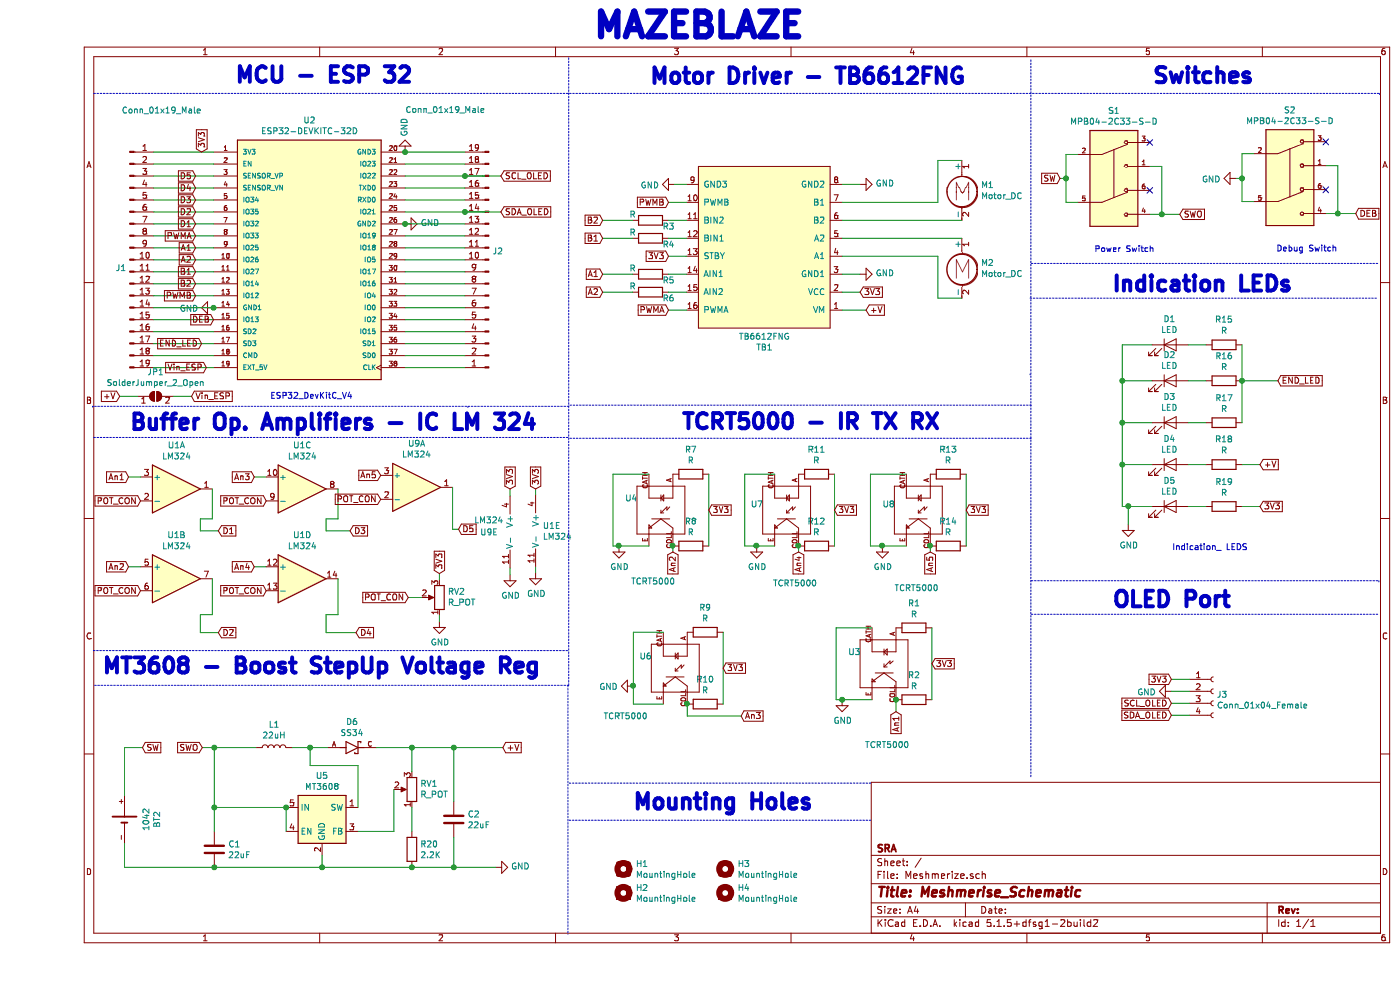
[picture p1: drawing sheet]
EESchema Schematic File Version 4
EELAYER 30 0
EELAYER END
$Descr A4 11693 8268
encoding utf-8
Sheet 1 1
Title "Meshmerise_Schematic"
Date ""
Rev ""
Comp "SRA"
Comment1 ""
Comment2 ""
Comment3 ""
Comment4 ""
$EndDescr
$Comp
L power:GND #PWR0104
U 1 1
P 5325 1540
F 0 "#PWR0104" H 5325 1290 50  0001 C CNN
F 1 "GND" V 5330 1412 50  0000 R CNN
F 2 "" H 5325 1540 50  0001 C CNN
F 3 "" H 5325 1540 50  0001 C CNN
	1    5325 1540
	0    1    1    0   
$EndComp
$Comp
L power:GND #PWR0105
U 1 1
P 6875 1540
F 0 "#PWR0105" H 6875 1290 50  0001 C CNN
F 1 "GND" V 6880 1412 50  0000 R CNN
F 2 "" H 6875 1540 50  0001 C CNN
F 3 "" H 6875 1540 50  0001 C CNN
	1    6875 1540
	0    -1   -1   0   
$EndComp
$Comp
L power:GND #PWR0106
U 1 1
P 6875 2290
F 0 "#PWR0106" H 6875 2040 50  0001 C CNN
F 1 "GND" V 6880 2162 50  0000 R CNN
F 2 "" H 6875 2290 50  0001 C CNN
F 3 "" H 6875 2290 50  0001 C CNN
	1    6875 2290
	0    -1   -1   0   
$EndComp
Wire Wire Line
	5325 1540 5425 1540
$Comp
L Motor:Motor_DC M1
U 1 1
P 7725 1540
F 0 "M1" H 7883 1536 50  0000 L CNN
F 1 "Motor_DC" H 7883 1445 50  0000 L CNN
F 2 "1042:N20_Motor" H 7725 1450 50  0001 C CNN
F 3 "~" H 7725 1450 50  0001 C CNN
	1    7725 1540
	1    0    0    -1  
$EndComp
$Comp
L Motor:Motor_DC M2
U 1 1
P 7725 2190
F 0 "M2" H 7883 2186 50  0000 L CNN
F 1 "Motor_DC" H 7883 2095 50  0000 L CNN
F 2 "1042:N20_Motor" H 7725 2100 50  0001 C CNN
F 3 "~" H 7725 2100 50  0001 C CNN
	1    7725 2190
	1    0    0    -1  
$EndComp
Wire Wire Line
	6725 2440 6875 2440
Wire Wire Line
	6725 2290 6875 2290
Wire Wire Line
	6725 1540 6875 1540
Text GLabel 4725 2290 0    50   Input ~ 0
A1
Text GLabel 4725 2440 0    50   Input ~ 0
A2
Text GLabel 4725 1990 0    50   Input ~ 0
B1
Text GLabel 4725 1840 0    50   Input ~ 0
B2
Text GLabel 5275 1690 0    50   Input ~ 0
PWMB
Text GLabel 5275 2590 0    50   Input ~ 0
PWMA
Wire Wire Line
	5275 1690 5425 1690
Wire Wire Line
	5275 2590 5425 2590
Wire Wire Line
	5275 2140 5425 2140
$Comp
L Device:R R3
U 1 1
P 5125 1840
F 0 "R3" V 5175 1990 50  0000 C CNN
F 1 "R" V 5075 1690 50  0000 C CNN
F 2 "Resistor_SMD:R_1206_3216Metric" V 5055 1840 50  0001 C CNN
F 3 "~" H 5125 1840 50  0001 C CNN
	1    5125 1840
	0    1    1    0   
$EndComp
$Comp
L Device:R R4
U 1 1
P 5125 1990
F 0 "R4" V 5175 2140 50  0000 C CNN
F 1 "R" V 5075 1840 50  0000 C CNN
F 2 "Resistor_SMD:R_1206_3216Metric" V 5055 1990 50  0001 C CNN
F 3 "~" H 5125 1990 50  0001 C CNN
	1    5125 1990
	0    1    1    0   
$EndComp
Wire Wire Line
	5275 1840 5425 1840
Wire Wire Line
	4725 1840 4975 1840
Wire Wire Line
	4725 1990 4975 1990
Wire Wire Line
	5275 1990 5425 1990
$Comp
L Device:R R5
U 1 1
P 5125 2290
F 0 "R5" V 5175 2440 50  0000 C CNN
F 1 "R" V 5075 2140 50  0000 C CNN
F 2 "Resistor_SMD:R_1206_3216Metric" V 5055 2290 50  0001 C CNN
F 3 "~" H 5125 2290 50  0001 C CNN
	1    5125 2290
	0    1    1    0   
$EndComp
$Comp
L Device:R R6
U 1 1
P 5125 2440
F 0 "R6" V 5175 2590 50  0000 C CNN
F 1 "R" V 5075 2290 50  0000 C CNN
F 2 "Resistor_SMD:R_1206_3216Metric" V 5055 2440 50  0001 C CNN
F 3 "~" H 5125 2440 50  0001 C CNN
	1    5125 2440
	0    1    1    0   
$EndComp
Wire Wire Line
	5275 2290 5425 2290
Wire Wire Line
	5275 2440 5425 2440
Wire Wire Line
	4725 2290 4975 2290
Wire Wire Line
	4725 2440 4975 2440
Wire Wire Line
	6725 1840 7725 1840
Wire Wire Line
	6725 1690 7525 1690
Wire Wire Line
	7525 1690 7525 1340
Wire Wire Line
	7525 1340 7725 1340
Wire Wire Line
	6725 1990 7725 1990
Wire Wire Line
	6725 2140 7525 2140
Wire Wire Line
	7525 2140 7525 2490
Wire Wire Line
	7525 2490 7725 2490
$Comp
L Amplifier_Operational:LM324 U1
U 1 1
P 1165 4085
F 0 "U1" H 1165 4452 50  0000 C CNN
F 1 "LM324" H 1165 4361 50  0000 C CNN
F 2 "Package_SO:SOIC-14_3.9x8.7mm_P1.27mm" H 1115 4185 50  0001 C CNN
F 3 "http://www.ti.com/lit/ds/symlink/lm2902-n.pdf" H 1215 4285 50  0001 C CNN
	1    1165 4085
	1    0    0    -1  
$EndComp
$Comp
L Amplifier_Operational:LM324 U1
U 2 1
P 1165 4835
F 0 "U1" H 1165 5202 50  0000 C CNN
F 1 "LM324" H 1165 5111 50  0000 C CNN
F 2 "Package_SO:SOIC-14_3.9x8.7mm_P1.27mm" H 1115 4935 50  0001 C CNN
F 3 "http://www.ti.com/lit/ds/symlink/lm2902-n.pdf" H 1215 5035 50  0001 C CNN
	2    1165 4835
	1    0    0    -1  
$EndComp
$Comp
L Amplifier_Operational:LM324 U1
U 3 1
P 2215 4085
F 0 "U1" H 2215 4452 50  0000 C CNN
F 1 "LM324" H 2215 4361 50  0000 C CNN
F 2 "Package_SO:SOIC-14_3.9x8.7mm_P1.27mm" H 2165 4185 50  0001 C CNN
F 3 "http://www.ti.com/lit/ds/symlink/lm2902-n.pdf" H 2265 4285 50  0001 C CNN
	3    2215 4085
	1    0    0    -1  
$EndComp
$Comp
L Amplifier_Operational:LM324 U1
U 4 1
P 2215 4835
F 0 "U1" H 2215 5202 50  0000 C CNN
F 1 "LM324" H 2215 5111 50  0000 C CNN
F 2 "Package_SO:SOIC-14_3.9x8.7mm_P1.27mm" H 2165 4935 50  0001 C CNN
F 3 "http://www.ti.com/lit/ds/symlink/lm2902-n.pdf" H 2265 5035 50  0001 C CNN
	4    2215 4835
	1    0    0    -1  
$EndComp
$Comp
L Amplifier_Operational:LM324 U1
U 5 1
P 4265 4435
F 0 "U1" H 4223 4481 50  0000 L CNN
F 1 "LM324" H 4223 4390 50  0000 L CNN
F 2 "Package_SO:SOIC-14_3.9x8.7mm_P1.27mm" H 4215 4535 50  0001 C CNN
F 3 "http://www.ti.com/lit/ds/symlink/lm2902-n.pdf" H 4315 4635 50  0001 C CNN
	5    4265 4435
	1    0    0    -1  
$EndComp
Wire Wire Line
	1465 4335 1465 4085
Wire Wire Line
	2515 4335 2515 4085
Wire Wire Line
	1465 4835 1465 5135
Wire Wire Line
	2515 4835 2515 5135
Wire Wire Line
	2515 5135 2415 5135
$Comp
L power:GND #PWR0120
U 1 1
P 4165 4785
F 0 "#PWR0120" H 4165 4535 50  0001 C CNN
F 1 "GND" H 4170 4612 50  0000 C CNN
F 2 "" H 4165 4785 50  0001 C CNN
F 3 "" H 4165 4785 50  0001 C CNN
	1    4165 4785
	1    0    0    -1  
$EndComp
Wire Wire Line
	4165 4135 4165 4085
Wire Wire Line
	4165 4735 4165 4785
Text GLabel 2615 4435 2    50   Input ~ 0
D3
Text GLabel 1515 4435 2    50   Input ~ 0
D1
Text GLabel 1515 5285 2    50   Input ~ 0
D2
Text GLabel 2665 5285 2    50   Input ~ 0
D4
Wire Wire Line
	2415 4335 2415 4435
Wire Wire Line
	2415 4435 2615 4435
Wire Wire Line
	2415 4335 2515 4335
Wire Wire Line
	1365 4335 1365 4435
Wire Wire Line
	1365 4435 1515 4435
Wire Wire Line
	1365 4335 1465 4335
Wire Wire Line
	1365 5135 1365 5285
Wire Wire Line
	1365 5285 1515 5285
Wire Wire Line
	1365 5135 1465 5135
Wire Wire Line
	2415 5135 2415 5285
Wire Wire Line
	2415 5285 2665 5285
Text GLabel 765  3985 0    50   Input ~ 0
An1
Text GLabel 765  4735 0    50   Input ~ 0
An2
Text GLabel 1815 3985 0    50   Input ~ 0
An3
Text GLabel 1815 4735 0    50   Input ~ 0
An4
Wire Wire Line
	765  3985 865  3985
Wire Wire Line
	765  4735 865  4735
Wire Wire Line
	1815 3985 1915 3985
Wire Wire Line
	1815 4735 1915 4735
Entry Bus Bus
	15400 4050 15500 4150
$Comp
L Amplifier_Operational:LM324 U9
U 1 1
P 3170 4070
F 0 "U9" H 3170 4437 50  0000 C CNN
F 1 "LM324" H 3170 4346 50  0000 C CNN
F 2 "Package_SO:SOIC-14_3.9x8.7mm_P1.27mm" H 3120 4170 50  0001 C CNN
F 3 "http://www.ti.com/lit/ds/symlink/lm2902-n.pdf" H 3220 4270 50  0001 C CNN
	1    3170 4070
	1    0    0    -1  
$EndComp
$Comp
L Amplifier_Operational:LM324 U9
U 5 1
P 4050 4445
F 0 "U9" H 3700 4445 50  0000 L CNN
F 1 "LM324" H 3650 4545 50  0000 L CNN
F 2 "Package_SO:SOIC-14_3.9x8.7mm_P1.27mm" H 4000 4545 50  0001 C CNN
F 3 "http://www.ti.com/lit/ds/symlink/lm2902-n.pdf" H 4100 4645 50  0001 C CNN
	5    4050 4445
	1    0    0    -1  
$EndComp
Wire Wire Line
	3470 4420 3470 4070
Text GLabel 2870 3970 0    50   Input ~ 0
An5
Text GLabel 3520 4420 2    50   Input ~ 0
D5
Wire Wire Line
	3470 4420 3520 4420
$Comp
L power:GND #PWR02
U 1 1
P 3950 4800
F 0 "#PWR02" H 3950 4550 50  0001 C CNN
F 1 "GND" H 3955 4627 50  0000 C CNN
F 2 "" H 3950 4800 50  0001 C CNN
F 3 "" H 3950 4800 50  0001 C CNN
	1    3950 4800
	1    0    0    -1  
$EndComp
Wire Notes Line
	8300 500  8300 6500
Wire Wire Line
	8695 1290 8595 1290
Wire Wire Line
	8595 1290 8595 1490
Wire Wire Line
	8595 1690 8695 1690
Text GLabel 8545 1490 0    50   Input ~ 0
SW
Wire Wire Line
	8545 1490 8595 1490
Connection ~ 8595 1490
Wire Wire Line
	8595 1490 8595 1690
Wire Notes Line
	11200 2200 8300 2200
$Comp
L Device:LED D1
U 1 1
P 9465 2880
F 0 "D1" H 9458 3097 50  0000 C CNN
F 1 "LED" H 9458 3006 50  0000 C CNN
F 2 "LED_SMD:LED_1206_3216Metric" H 9465 2880 50  0001 C CNN
F 3 "~" H 9465 2880 50  0001 C CNN
	1    9465 2880
	1    0    0    -1  
$EndComp
$Comp
L Device:LED D2
U 1 1
P 9465 3180
F 0 "D2" H 9458 3397 50  0000 C CNN
F 1 "LED" H 9458 3306 50  0000 C CNN
F 2 "LED_SMD:LED_1206_3216Metric" H 9465 3180 50  0001 C CNN
F 3 "~" H 9465 3180 50  0001 C CNN
	1    9465 3180
	1    0    0    -1  
$EndComp
$Comp
L Device:LED D3
U 1 1
P 9465 3530
F 0 "D3" H 9458 3747 50  0000 C CNN
F 1 "LED" H 9458 3656 50  0000 C CNN
F 2 "LED_SMD:LED_1206_3216Metric" H 9465 3530 50  0001 C CNN
F 3 "~" H 9465 3530 50  0001 C CNN
	1    9465 3530
	1    0    0    -1  
$EndComp
$Comp
L Device:LED D4
U 1 1
P 9465 3880
F 0 "D4" H 9458 4097 50  0000 C CNN
F 1 "LED" H 9458 4006 50  0000 C CNN
F 2 "LED_SMD:LED_1206_3216Metric" H 9465 3880 50  0001 C CNN
F 3 "~" H 9465 3880 50  0001 C CNN
	1    9465 3880
	1    0    0    -1  
$EndComp
$Comp
L Device:LED D5
U 1 1
P 9465 4230
F 0 "D5" H 9458 4447 50  0000 C CNN
F 1 "LED" H 9458 4356 50  0000 C CNN
F 2 "LED_SMD:LED_1206_3216Metric" H 9465 4230 50  0001 C CNN
F 3 "~" H 9465 4230 50  0001 C CNN
	1    9465 4230
	1    0    0    -1  
$EndComp
$Comp
L Device:R R15
U 1 1
P 9915 2880
F 0 "R15" V 10122 2880 50  0000 C CNN
F 1 "R" V 10031 2880 50  0000 C CNN
F 2 "Resistor_SMD:R_1206_3216Metric" V 9845 2880 50  0001 C CNN
F 3 "~" H 9915 2880 50  0001 C CNN
	1    9915 2880
	0    -1   -1   0   
$EndComp
$Comp
L Device:R R16
U 1 1
P 9915 3180
F 0 "R16" V 9708 3180 50  0000 C CNN
F 1 "R" V 9799 3180 50  0000 C CNN
F 2 "Resistor_SMD:R_1206_3216Metric" V 9845 3180 50  0001 C CNN
F 3 "~" H 9915 3180 50  0001 C CNN
	1    9915 3180
	0    1    1    0   
$EndComp
$Comp
L Device:R R17
U 1 1
P 9915 3530
F 0 "R17" V 9708 3530 50  0000 C CNN
F 1 "R" V 9799 3530 50  0000 C CNN
F 2 "Resistor_SMD:R_1206_3216Metric" V 9845 3530 50  0001 C CNN
F 3 "~" H 9915 3530 50  0001 C CNN
	1    9915 3530
	0    1    1    0   
$EndComp
$Comp
L Device:R R18
U 1 1
P 9915 3880
F 0 "R18" V 10122 3880 50  0000 C CNN
F 1 "R" V 10031 3880 50  0000 C CNN
F 2 "Resistor_SMD:R_1206_3216Metric" V 9845 3880 50  0001 C CNN
F 3 "~" H 9915 3880 50  0001 C CNN
	1    9915 3880
	0    -1   -1   0   
$EndComp
$Comp
L Device:R R19
U 1 1
P 9915 4230
F 0 "R19" V 9708 4230 50  0000 C CNN
F 1 "R" V 9799 4230 50  0000 C CNN
F 2 "Resistor_SMD:R_1206_3216Metric" V 9845 4230 50  0001 C CNN
F 3 "~" H 9915 4230 50  0001 C CNN
	1    9915 4230
	0    1    1    0   
$EndComp
Wire Wire Line
	9615 2880 9765 2880
Wire Wire Line
	9615 3180 9765 3180
Wire Wire Line
	9615 3530 9765 3530
Wire Wire Line
	9615 3880 9765 3880
Wire Wire Line
	9615 4230 9765 4230
Wire Wire Line
	9315 2880 9065 2880
Wire Wire Line
	9065 2880 9065 3180
Wire Wire Line
	9065 4230 9115 4230
Wire Wire Line
	9315 3180 9065 3180
Connection ~ 9065 3180
Wire Wire Line
	9065 3180 9065 3530
Wire Wire Line
	9315 3530 9065 3530
Connection ~ 9065 3530
Wire Wire Line
	9065 3530 9065 3880
Wire Wire Line
	9315 3880 9065 3880
Connection ~ 9065 3880
Wire Wire Line
	9065 3880 9065 4230
$Comp
L power:GND #PWR03
U 1 1
P 9115 4380
F 0 "#PWR03" H 9115 4130 50  0001 C CNN
F 1 "GND" H 9120 4207 50  0000 C CNN
F 2 "" H 9115 4380 50  0001 C CNN
F 3 "" H 9115 4380 50  0001 C CNN
	1    9115 4380
	1    0    0    -1  
$EndComp
Wire Wire Line
	9115 4380 9115 4230
Connection ~ 9115 4230
Wire Wire Line
	9115 4230 9315 4230
Wire Wire Line
	10065 4230 10215 4230
Wire Wire Line
	10065 3880 10215 3880
Wire Wire Line
	10065 2880 10065 3180
Connection ~ 10065 3180
Wire Wire Line
	10065 3180 10065 3530
Text GLabel 10365 3180 2    50   Input ~ 0
END_LED
Wire Wire Line
	10065 3180 10365 3180
Text Notes 9480 4605 0    50   ~ 0
Indication_ LEDS
Wire Wire Line
	6925 2590 6725 2590
Text GLabel 6925 2590 2    50   Input ~ 0
+V
Text GLabel 10215 4230 2    50   Input ~ 0
3V3
Text GLabel 5275 2140 0    50   Input ~ 0
3V3
Text GLabel 4165 4085 1    50   Input ~ 0
3V3
Text GLabel 3950 4085 1    50   Input ~ 0
3V3
Text GLabel 6875 2440 2    50   Input ~ 0
3V3
Text GLabel 10215 3880 2    50   Input ~ 0
+V
$Comp
L Meshmerize-rescue:TCRT5000-TCRT5000 U3
U 1 1
P 7075 5545
F 0 "U3" V 6975 5245 50  0000 L CNN
F 1 "TCRT5000" V 7750 5385 50  0000 L CNN
F 2 "TCRT5000:OPTO_TCRT5000" H 7075 5545 50  0001 L BNN
F 3 "" H 7075 5545 50  0001 L BNN
F 4 "1.7" H 7075 5545 50  0001 L BNN "PARTREV"
F 5 "7.2mm" H 7075 5545 50  0001 L BNN "MAXIMUM_PACKAGE_HEIGHT"
F 6 "Vishay" H 7075 5545 50  0001 L BNN "MANUFACTURER"
F 7 "Manufacturer recommendations" H 7075 5545 50  0001 L BNN "STANDARD"
	1    7075 5545
	0    1    1    0   
$EndComp
$Comp
L Meshmerize-rescue:TCRT5000-TCRT5000 U4
U 1 1
P 5210 4260
F 0 "U4" V 5110 3960 50  0000 L CNN
F 1 "TCRT5000" V 5805 4010 50  0000 L CNN
F 2 "TCRT5000:OPTO_TCRT5000" H 5210 4260 50  0001 L BNN
F 3 "" H 5210 4260 50  0001 L BNN
F 4 "1.7" H 5210 4260 50  0001 L BNN "PARTREV"
F 5 "7.2mm" H 5210 4260 50  0001 L BNN "MAXIMUM_PACKAGE_HEIGHT"
F 6 "Vishay" H 5210 4260 50  0001 L BNN "MANUFACTURER"
F 7 "Manufacturer recommendations" H 5210 4260 50  0001 L BNN "STANDARD"
	1    5210 4260
	0    1    1    0   
$EndComp
$Comp
L Meshmerize-rescue:TCRT5000-TCRT5000 U7
U 1 1
P 6260 4260
F 0 "U7" V 6210 3960 50  0000 L CNN
F 1 "TCRT5000" V 6870 4145 50  0000 L CNN
F 2 "TCRT5000:OPTO_TCRT5000" H 6260 4260 50  0001 L BNN
F 3 "" H 6260 4260 50  0001 L BNN
F 4 "1.7" H 6260 4260 50  0001 L BNN "PARTREV"
F 5 "7.2mm" H 6260 4260 50  0001 L BNN "MAXIMUM_PACKAGE_HEIGHT"
F 6 "Vishay" H 6260 4260 50  0001 L BNN "MANUFACTURER"
F 7 "Manufacturer recommendations" H 6260 4260 50  0001 L BNN "STANDARD"
	1    6260 4260
	0    1    1    0   
$EndComp
$Comp
L Meshmerize-rescue:TCRT5000-TCRT5000 U8
U 1 1
P 7360 4260
F 0 "U8" V 7310 3960 50  0000 L CNN
F 1 "TCRT5000" V 8010 4060 50  0000 L CNN
F 2 "TCRT5000:OPTO_TCRT5000" H 7360 4260 50  0001 L BNN
F 3 "" H 7360 4260 50  0001 L BNN
F 4 "1.7" H 7360 4260 50  0001 L BNN "PARTREV"
F 5 "7.2mm" H 7360 4260 50  0001 L BNN "MAXIMUM_PACKAGE_HEIGHT"
F 6 "Vishay" H 7360 4260 50  0001 L BNN "MANUFACTURER"
F 7 "Manufacturer recommendations" H 7360 4260 50  0001 L BNN "STANDARD"
	1    7360 4260
	0    1    1    0   
$EndComp
$Comp
L Meshmerize-rescue:TCRT5000-TCRT5000 U6
U 1 1
P 5330 5580
F 0 "U6" V 5230 5280 50  0000 L CNN
F 1 "TCRT5000" V 5730 4980 50  0000 L CNN
F 2 "TCRT5000:OPTO_TCRT5000" H 5330 5580 50  0001 L BNN
F 3 "" H 5330 5580 50  0001 L BNN
F 4 "1.7" H 5330 5580 50  0001 L BNN "PARTREV"
F 5 "7.2mm" H 5330 5580 50  0001 L BNN "MAXIMUM_PACKAGE_HEIGHT"
F 6 "Vishay" H 5330 5580 50  0001 L BNN "MANUFACTURER"
F 7 "Manufacturer recommendations" H 5330 5580 50  0001 L BNN "STANDARD"
	1    5330 5580
	0    1    1    0   
$EndComp
Wire Wire Line
	6975 5845 6725 5845
Wire Wire Line
	6675 5845 6675 5245
Wire Wire Line
	6675 5245 6975 5245
Wire Wire Line
	5110 4560 4860 4560
Wire Wire Line
	4810 4560 4810 3960
Wire Wire Line
	4810 3960 5110 3960
Wire Wire Line
	6160 4560 6010 4560
Wire Wire Line
	5910 4560 5910 3960
Wire Wire Line
	5910 3960 6160 3960
Wire Wire Line
	7260 4560 7060 4560
Wire Wire Line
	6960 4560 6960 3960
Wire Wire Line
	6960 3960 7260 3960
$Comp
L power:GND #PWR0108
U 1 1
P 6725 5845
F 0 "#PWR0108" H 6725 5595 50  0001 C CNN
F 1 "GND" H 6730 5672 50  0000 C CNN
F 2 "" H 6725 5845 50  0001 C CNN
F 3 "" H 6725 5845 50  0001 C CNN
	1    6725 5845
	1    0    0    -1  
$EndComp
Connection ~ 6725 5845
Wire Wire Line
	6725 5845 6675 5845
$Comp
L power:GND #PWR0109
U 1 1
P 4860 4560
F 0 "#PWR0109" H 4860 4310 50  0001 C CNN
F 1 "GND" H 4865 4387 50  0000 C CNN
F 2 "" H 4860 4560 50  0001 C CNN
F 3 "" H 4860 4560 50  0001 C CNN
	1    4860 4560
	1    0    0    -1  
$EndComp
Connection ~ 4860 4560
Wire Wire Line
	4860 4560 4810 4560
$Comp
L power:GND #PWR0110
U 1 1
P 6010 4560
F 0 "#PWR0110" H 6010 4310 50  0001 C CNN
F 1 "GND" H 6015 4387 50  0000 C CNN
F 2 "" H 6010 4560 50  0001 C CNN
F 3 "" H 6010 4560 50  0001 C CNN
	1    6010 4560
	1    0    0    -1  
$EndComp
Connection ~ 6010 4560
Wire Wire Line
	6010 4560 5910 4560
$Comp
L power:GND #PWR0111
U 1 1
P 7060 4560
F 0 "#PWR0111" H 7060 4310 50  0001 C CNN
F 1 "GND" H 7065 4387 50  0000 C CNN
F 2 "" H 7060 4560 50  0001 C CNN
F 3 "" H 7060 4560 50  0001 C CNN
	1    7060 4560
	1    0    0    -1  
$EndComp
Connection ~ 7060 4560
Wire Wire Line
	7060 4560 6960 4560
$Comp
L power:GND #PWR0112
U 1 1
P 4980 5730
F 0 "#PWR0112" H 4980 5480 50  0001 C CNN
F 1 "GND" V 4985 5602 50  0000 R CNN
F 2 "" H 4980 5730 50  0001 C CNN
F 3 "" H 4980 5730 50  0001 C CNN
	1    4980 5730
	0    1    1    0   
$EndComp
Wire Wire Line
	5230 5280 4980 5280
Wire Wire Line
	4980 5280 4980 5730
Wire Wire Line
	4980 5880 5230 5880
Connection ~ 4980 5730
Wire Wire Line
	4980 5730 4980 5880
$Comp
L Device:R R1
U 1 1
P 7325 5245
F 0 "R1" V 7118 5245 50  0000 C CNN
F 1 "R" V 7209 5245 50  0000 C CNN
F 2 "Resistor_SMD:R_1206_3216Metric" V 7255 5245 50  0001 C CNN
F 3 "~" H 7325 5245 50  0001 C CNN
	1    7325 5245
	0    1    1    0   
$EndComp
$Comp
L Device:R R2
U 1 1
P 7325 5845
F 0 "R2" V 7118 5845 50  0000 C CNN
F 1 "R" V 7209 5845 50  0000 C CNN
F 2 "Resistor_SMD:R_1206_3216Metric" V 7255 5845 50  0001 C CNN
F 3 "~" H 7325 5845 50  0001 C CNN
	1    7325 5845
	0    1    1    0   
$EndComp
$Comp
L Device:R R7
U 1 1
P 5460 3960
F 0 "R7" V 5253 3960 50  0000 C CNN
F 1 "R" V 5344 3960 50  0000 C CNN
F 2 "Resistor_SMD:R_1206_3216Metric" V 5390 3960 50  0001 C CNN
F 3 "~" H 5460 3960 50  0001 C CNN
	1    5460 3960
	0    1    1    0   
$EndComp
$Comp
L Device:R R11
U 1 1
P 6510 3960
F 0 "R11" V 6303 3960 50  0000 C CNN
F 1 "R" V 6394 3960 50  0000 C CNN
F 2 "Resistor_SMD:R_1206_3216Metric" V 6440 3960 50  0001 C CNN
F 3 "~" H 6510 3960 50  0001 C CNN
	1    6510 3960
	0    1    1    0   
$EndComp
$Comp
L Device:R R13
U 1 1
P 7610 3960
F 0 "R13" V 7403 3960 50  0000 C CNN
F 1 "R" V 7494 3960 50  0000 C CNN
F 2 "Resistor_SMD:R_1206_3216Metric" V 7540 3960 50  0001 C CNN
F 3 "~" H 7610 3960 50  0001 C CNN
	1    7610 3960
	0    1    1    0   
$EndComp
$Comp
L Device:R R12
U 1 1
P 6510 4560
F 0 "R12" V 6303 4560 50  0000 C CNN
F 1 "R" V 6394 4560 50  0000 C CNN
F 2 "Resistor_SMD:R_1206_3216Metric" V 6440 4560 50  0001 C CNN
F 3 "~" H 6510 4560 50  0001 C CNN
	1    6510 4560
	0    1    1    0   
$EndComp
$Comp
L Device:R R10
U 1 1
P 5580 5880
F 0 "R10" V 5373 5880 50  0000 C CNN
F 1 "R" V 5464 5880 50  0000 C CNN
F 2 "Resistor_SMD:R_1206_3216Metric" V 5510 5880 50  0001 C CNN
F 3 "~" H 5580 5880 50  0001 C CNN
	1    5580 5880
	0    1    1    0   
$EndComp
$Comp
L Device:R R9
U 1 1
P 5580 5280
F 0 "R9" V 5373 5280 50  0000 C CNN
F 1 "R" V 5464 5280 50  0000 C CNN
F 2 "Resistor_SMD:R_1206_3216Metric" V 5510 5280 50  0001 C CNN
F 3 "~" H 5580 5280 50  0001 C CNN
	1    5580 5280
	0    1    1    0   
$EndComp
$Comp
L Device:R R14
U 1 1
P 7610 4560
F 0 "R14" V 7403 4560 50  0000 C CNN
F 1 "R" V 7494 4560 50  0000 C CNN
F 2 "Resistor_SMD:R_1206_3216Metric" V 7540 4560 50  0001 C CNN
F 3 "~" H 7610 4560 50  0001 C CNN
	1    7610 4560
	0    1    1    0   
$EndComp
$Comp
L Device:R R8
U 1 1
P 5460 4560
F 0 "R8" V 5253 4560 50  0000 C CNN
F 1 "R" V 5344 4560 50  0000 C CNN
F 2 "Resistor_SMD:R_1206_3216Metric" V 5390 4560 50  0001 C CNN
F 3 "~" H 5460 4560 50  0001 C CNN
	1    5460 4560
	0    1    1    0   
$EndComp
Wire Wire Line
	7475 5245 7475 5845
Wire Wire Line
	5610 3960 5610 4560
Wire Wire Line
	6660 3960 6660 4560
Wire Wire Line
	7760 3960 7760 4560
Wire Wire Line
	5730 5280 5730 5880
Text GLabel 7475 5545 2    50   Input ~ 0
3V3
Text GLabel 5610 4260 2    50   Input ~ 0
3V3
Text GLabel 6660 4260 2    50   Input ~ 0
3V3
Text GLabel 7760 4260 2    50   Input ~ 0
3V3
Text GLabel 5730 5580 2    50   Input ~ 0
3V3
Text GLabel 7175 5945 3    50   Input ~ 0
An1
Text GLabel 5310 4610 3    50   Input ~ 0
An2
Text GLabel 5880 5980 2    50   Input ~ 0
An3
Text GLabel 6360 4610 3    50   Input ~ 0
An4
Text GLabel 7460 4610 3    50   Input ~ 0
An5
Wire Wire Line
	7175 5945 7175 5845
Connection ~ 7175 5845
Wire Wire Line
	5310 4610 5310 4560
Connection ~ 5310 4560
Wire Wire Line
	6360 4610 6360 4560
Connection ~ 6360 4560
Wire Wire Line
	7460 4610 7460 4560
Connection ~ 7460 4560
Wire Wire Line
	5430 5880 5430 5980
Wire Wire Line
	5430 5980 5880 5980
Connection ~ 5430 5880
$Comp
L Meshmerize-rescue:1042-1042 BT2
U 1 1
P 730 6845
F 0 "BT2" H 730 6575 50  0000 C CNN
F 1 "1042" H 730 6666 50  0000 C CNN
F 2 "1042:BAT_1042" H 730 6845 50  0001 L BNN
F 3 "" H 730 6845 50  0001 L BNN
F 4 "KEYSTONE" H 730 6845 50  0001 L BNN "MANUFACTURER"
	1    730  6845
	0    -1   -1   0   
$EndComp
$Comp
L Meshmerize-rescue:MT3608-Regulator_Switching U5
U 1 1
P 2380 6845
F 0 "U5" H 2380 7212 50  0000 C CNN
F 1 "MT3608" H 2380 7121 50  0000 C CNN
F 2 "Package_TO_SOT_SMD:SOT-23-6" H 2430 6595 50  0001 L CIN
F 3 "https://www.olimex.com/Products/Breadboarding/BB-PWR-3608/resources/MT3608.pdf" H 2130 7295 50  0001 C CNN
	1    2380 6845
	1    0    0    -1  
$EndComp
$Comp
L Device:L L1
U 1 1
P 1980 6245
F 0 "L1" V 2170 6245 50  0000 C CNN
F 1 "22uH" V 2079 6245 50  0000 C CNN
F 2 "Inductor_SMD:L_12x12mm_H6mm" H 1980 6245 50  0001 C CNN
F 3 "~" H 1980 6245 50  0001 C CNN
	1    1980 6245
	0    -1   -1   0   
$EndComp
$Comp
L Meshmerize-rescue:SS34-SS34 D6
U 1 1
P 2630 6245
F 0 "D6" H 2630 6462 50  0000 C CNN
F 1 "SS34" H 2630 6371 50  0000 C CNN
F 2 "SS34:DIOM7959X265N" H 2630 6245 50  0001 L BNN
F 3 "" H 2630 6245 50  0001 L BNN
F 4 "On Semiconductor" H 2630 6245 50  0001 L BNN "MANUFACTURER"
F 5 "31 Aug 2016" H 2630 6245 50  0001 L BNN "PARTREV"
F 6 "IPC-7351B" H 2630 6245 50  0001 L BNN "STANDARD"
F 7 "36301" H 2630 6245 50  0001 L BNN "SNAPEDA_PACKAGE_ID"
F 8 "2.65mm" H 2630 6245 50  0001 L BNN "MAXIMUM_PACKAGE_HEIGHT"
	1    2630 6245
	1    0    0    -1  
$EndComp
$Comp
L Device:C C1
U 1 1
P 1480 7095
F 0 "C1" H 1595 7141 50  0000 L CNN
F 1 "22uF" H 1595 7050 50  0000 L CNN
F 2 "Capacitor_SMD:C_0805_2012Metric" H 1518 6945 50  0001 C CNN
F 3 "~" H 1480 7095 50  0001 C CNN
	1    1480 7095
	1    0    0    -1  
$EndComp
$Comp
L Device:C C2
U 1 1
P 3480 6845
F 0 "C2" H 3595 6891 50  0000 L CNN
F 1 "22uF" H 3595 6800 50  0000 L CNN
F 2 "Capacitor_SMD:C_0805_2012Metric" H 3518 6695 50  0001 C CNN
F 3 "~" H 3480 6845 50  0001 C CNN
	1    3480 6845
	1    0    0    -1  
$EndComp
$Comp
L Device:R_POT RV1
U 1 1
P 3130 6595
F 0 "RV1" H 3060 6549 50  0000 R CNN
F 1 "R_POT" H 3060 6640 50  0000 R CNN
F 2 "3296W-1-202LF:TRIM_3296W-1-202LF" H 3130 6595 50  0001 C CNN
F 3 "~" H 3130 6595 50  0001 C CNN
	1    3130 6595
	-1   0    0    1   
$EndComp
$Comp
L Device:R R20
U 1 1
P 3130 7095
F 0 "R20" H 3200 7141 50  0000 L CNN
F 1 "2.2K" H 3200 7050 50  0000 L CNN
F 2 "Resistor_SMD:R_1206_3216Metric" V 3060 7095 50  0001 C CNN
F 3 "~" H 3130 7095 50  0001 C CNN
	1    3130 7095
	1    0    0    -1  
$EndComp
Wire Wire Line
	730  7045 730  7245
Wire Wire Line
	730  7245 1480 7245
Wire Wire Line
	730  6645 730  6245
Wire Wire Line
	1480 6245 1480 6745
Wire Wire Line
	2130 6245 2280 6245
Wire Wire Line
	2830 6245 3130 6245
Wire Wire Line
	1480 6245 1830 6245
Wire Wire Line
	2080 6945 2080 6745
Wire Wire Line
	2080 6745 1480 6745
Connection ~ 2080 6745
Connection ~ 1480 6745
Wire Wire Line
	1480 6745 1480 6945
Wire Wire Line
	1480 7245 2380 7245
Connection ~ 1480 7245
Wire Wire Line
	2680 6745 2680 6395
Wire Wire Line
	2680 6395 2280 6395
Wire Wire Line
	2280 6395 2280 6245
Connection ~ 2280 6245
Wire Wire Line
	2280 6245 2430 6245
Wire Wire Line
	2380 7145 2380 7245
Connection ~ 2380 7245
Wire Wire Line
	2380 7245 3130 7245
Wire Wire Line
	3130 6445 3130 6245
Connection ~ 3130 6245
Wire Wire Line
	3130 6245 3480 6245
Wire Wire Line
	3130 6745 3130 6945
Wire Wire Line
	3480 6695 3480 6245
Connection ~ 3480 6245
Wire Wire Line
	3480 6245 3890 6245
Wire Wire Line
	3130 7245 3480 7245
Wire Wire Line
	3480 7245 3480 6995
Connection ~ 3130 7245
Wire Wire Line
	2680 6945 2980 6945
Wire Wire Line
	2980 6945 2980 6595
Wire Wire Line
	3480 7245 3830 7245
Connection ~ 3480 7245
Text GLabel 3890 6245 2    50   Input ~ 0
+V
$Comp
L power:GND #PWR01
U 1 1
P 3830 7245
F 0 "#PWR01" H 3830 6995 50  0001 C CNN
F 1 "GND" V 3835 7117 50  0000 R CNN
F 2 "" H 3830 7245 50  0001 C CNN
F 3 "" H 3830 7245 50  0001 C CNN
	1    3830 7245
	0    -1   -1   0   
$EndComp
Text GLabel 880  6245 2    50   Input ~ 0
SW
Text GLabel 1380 6245 0    50   Input ~ 0
SWO
Wire Wire Line
	730  6245 880  6245
Wire Wire Line
	1380 6245 1480 6245
Connection ~ 1480 6245
$Comp
L Connector:Conn_01x04_Female J3
U 1 1
P 9825 5775
F 0 "J3" H 9853 5751 50  0000 L CNN
F 1 "Conn_01x04_Female" H 9853 5660 50  0000 L CNN
F 2 "Connector_PinSocket_2.54mm:PinSocket_1x04_P2.54mm_Vertical" H 9825 5775 50  0001 C CNN
F 3 "~" H 9825 5775 50  0001 C CNN
	1    9825 5775
	1    0    0    -1  
$EndComp
Text GLabel 9475 5675 0    50   Input ~ 0
3V3
$Comp
L power:GND #PWR05
U 1 1
P 9475 5775
F 0 "#PWR05" H 9475 5525 50  0001 C CNN
F 1 "GND" V 9480 5647 50  0000 R CNN
F 2 "" H 9475 5775 50  0001 C CNN
F 3 "" H 9475 5775 50  0001 C CNN
	1    9475 5775
	0    1    1    0   
$EndComp
Text GLabel 9475 5875 0    50   Input ~ 0
SCL_OLED
Text GLabel 9475 5975 0    50   Input ~ 0
SDA_OLED
Wire Wire Line
	9475 5775 9625 5775
Wire Wire Line
	9475 5675 9625 5675
Wire Wire Line
	9475 5875 9625 5875
Wire Wire Line
	9475 5975 9625 5975
$Comp
L Mechanical:MountingHole H1
U 1 1
P 4900 7260
F 0 "H1" H 5000 7306 50  0000 L CNN
F 1 "MountingHole" H 5000 7215 50  0000 L CNN
F 2 "MountingHole:MountingHole_2.2mm_M2" H 4900 7260 50  0001 C CNN
F 3 "~" H 4900 7260 50  0001 C CNN
	1    4900 7260
	1    0    0    -1  
$EndComp
$Comp
L Mechanical:MountingHole H2
U 1 1
P 4900 7460
F 0 "H2" H 5000 7506 50  0000 L CNN
F 1 "MountingHole" H 5000 7415 50  0000 L CNN
F 2 "MountingHole:MountingHole_2.2mm_M2" H 4900 7460 50  0001 C CNN
F 3 "~" H 4900 7460 50  0001 C CNN
	1    4900 7460
	1    0    0    -1  
$EndComp
$Comp
L Mechanical:MountingHole H4
U 1 1
P 5750 7460
F 0 "H4" H 5850 7506 50  0000 L CNN
F 1 "MountingHole" H 5850 7415 50  0000 L CNN
F 2 "MountingHole:MountingHole_2.2mm_M2" H 5750 7460 50  0001 C CNN
F 3 "~" H 5750 7460 50  0001 C CNN
	1    5750 7460
	1    0    0    -1  
$EndComp
$Comp
L Mechanical:MountingHole H3
U 1 1
P 5750 7260
F 0 "H3" H 5850 7306 50  0000 L CNN
F 1 "MountingHole" H 5850 7215 50  0000 L CNN
F 2 "MountingHole:MountingHole_2.2mm_M2" H 5750 7260 50  0001 C CNN
F 3 "~" H 5750 7260 50  0001 C CNN
	1    5750 7260
	1    0    0    -1  
$EndComp
Connection ~ 3575 1470
Wire Wire Line
	3575 1470 3075 1470
Wire Wire Line
	3575 1470 3875 1470
$Comp
L power:GND #PWR0101
U 1 1
P 3075 1270
F 0 "#PWR0101" H 3075 1020 50  0001 C CNN
F 1 "GND" V 3080 1142 50  0000 R CNN
F 2 "" H 3075 1270 50  0001 C CNN
F 3 "" H 3075 1270 50  0001 C CNN
	1    3075 1270
	-1   0    0    1   
$EndComp
Text GLabel 3875 1470 2    50   Input ~ 0
SCL_OLED
$Comp
L Meshmerize-rescue:ESP32-DEVKITC-32D-ESP32-DEVKITC-32D U2
U 1 1
P 2275 2170
F 0 "U2" H 2275 3337 50  0000 C CNN
F 1 "ESP32-DEVKITC-32D" H 2275 3246 50  0000 C CNN
F 2 "esp32_DEVKITC-32D:MODULE_ESP32-DEVKITC-32D" H 2275 2170 50  0001 L BNN
F 3 "" H 2275 2170 50  0001 L BNN
F 4 "4" H 2275 2170 50  0001 L BNN "PARTREV"
F 5 "Espressif Systems" H 2275 2170 50  0001 L BNN "MANUFACTURER"
	1    2275 2170
	1    0    0    -1  
$EndComp
Wire Wire Line
	3075 1370 3575 1370
Wire Wire Line
	975  1370 1475 1370
Wire Wire Line
	3075 2970 3575 2970
Wire Wire Line
	975  2970 1475 2970
Connection ~ 1475 2570
Connection ~ 3075 1870
Connection ~ 3075 1270
Text GLabel 1375 2870 0    50   Input ~ 0
END_LED
Wire Wire Line
	3575 1770 3875 1770
Connection ~ 3575 1770
Wire Wire Line
	3075 1770 3575 1770
Text GLabel 3875 1770 2    50   Input ~ 0
SDA_OLED
Wire Wire Line
	3575 1270 3075 1270
Wire Wire Line
	3075 1870 3575 1870
Wire Wire Line
	975  2570 1475 2570
Wire Wire Line
	975  2670 1475 2670
Wire Wire Line
	975  2870 1475 2870
Wire Wire Line
	975  2470 1475 2470
Wire Wire Line
	975  2370 1475 2370
Wire Wire Line
	975  2270 1475 2270
Wire Wire Line
	975  2170 1475 2170
Wire Wire Line
	975  2070 1475 2070
Wire Wire Line
	975  1970 1475 1970
Wire Wire Line
	975  1870 1475 1870
Wire Wire Line
	975  1770 1475 1770
Wire Wire Line
	975  1670 1475 1670
Wire Wire Line
	975  1570 1475 1570
Wire Wire Line
	975  1470 1475 1470
Wire Wire Line
	975  2770 1475 2770
Wire Wire Line
	975  1270 1475 1270
$Comp
L Connector:Conn_01x19_Male J1
U 1 1
P 775 2170
F 0 "J1" H 747 2102 50  0000 R CNN
F 1 "Conn_01x19_Male" H 1375 3420 50  0000 R CNN
F 2 "Connector_PinHeader_2.54mm:PinHeader_1x19_P2.54mm_Vertical" H 775 2170 50  0001 C CNN
F 3 "~" H 775 2170 50  0001 C CNN
	1    775  2170
	1    0    0    -1  
$EndComp
Wire Wire Line
	3075 3070 3575 3070
Wire Wire Line
	3075 2870 3575 2870
Wire Wire Line
	3075 2770 3575 2770
Wire Wire Line
	3075 2670 3575 2670
Wire Wire Line
	3075 2570 3575 2570
Wire Wire Line
	3075 2470 3575 2470
Wire Wire Line
	3075 2370 3575 2370
Wire Wire Line
	3075 2270 3575 2270
Wire Wire Line
	3075 2170 3575 2170
Wire Wire Line
	3075 2070 3575 2070
Wire Wire Line
	3075 1970 3575 1970
Wire Wire Line
	3075 1570 3575 1570
Wire Wire Line
	3075 1670 3575 1670
$Comp
L Connector:Conn_01x19_Male J2
U 1 1
P 3775 2170
F 0 "J2" H 3747 2102 50  0000 R CNN
F 1 "Conn_01x19_Male" H 4475 920 50  0000 R CNN
F 2 "Connector_PinHeader_2.54mm:PinHeader_1x19_P2.54mm_Vertical" H 3775 2170 50  0001 C CNN
F 3 "~" H 3775 2170 50  0001 C CNN
	1    3775 2170
	-1   0    0    1   
$EndComp
Text GLabel 1475 2670 0    50   Input ~ 0
DEB
Text GLabel 690  3310 0    50   Input ~ 0
+V
Text GLabel 1375 1270 1    50   Input ~ 0
3V3
Text GLabel 1325 1470 0    50   Input ~ 0
D5
Text GLabel 1325 1570 0    50   Input ~ 0
D4
Text GLabel 1325 1670 0    50   Input ~ 0
D3
Text GLabel 1325 1770 0    50   Input ~ 0
D2
Text GLabel 1325 1870 0    50   Input ~ 0
D1
Text Notes 1945 3340 0    50   ~ 0
ESP32_DevKitC_V4
Text GLabel 1325 2470 0    50   Input ~ 0
PWMB
Text GLabel 1325 1970 0    50   Input ~ 0
PWMA
Text GLabel 1325 2370 0    50   Input ~ 0
B2
Text GLabel 1325 2270 0    50   Input ~ 0
B1
Text GLabel 1325 2170 0    50   Input ~ 0
A2
Text GLabel 1325 2070 0    50   Input ~ 0
A1
$Comp
L power:GND #PWR0103
U 1 1
P 1475 2570
F 0 "#PWR0103" H 1475 2320 50  0001 C CNN
F 1 "GND" V 1480 2442 50  0000 R CNN
F 2 "" H 1475 2570 50  0001 C CNN
F 3 "" H 1475 2570 50  0001 C CNN
	1    1475 2570
	0    1    1    0   
$EndComp
$Comp
L power:GND #PWR0102
U 1 1
P 3075 1870
F 0 "#PWR0102" H 3075 1620 50  0001 C CNN
F 1 "GND" V 3080 1742 50  0000 R CNN
F 2 "" H 3075 1870 50  0001 C CNN
F 3 "" H 3075 1870 50  0001 C CNN
	1    3075 1870
	0    -1   -1   0   
$EndComp
Text Notes 4635 340  0    207  ~ 41
MAZEBLAZE
Text Notes 1645 710  0    128  ~ 26
MCU - ESP 32
Text Notes 5110 720  0    128  ~ 26
Motor Driver - TB6612FNG
Text Notes 9310 715  0    128  ~ 26
Switches
Text Notes 10350 2110 0    50   ~ 0
Debug Switch
Text Notes 8830 2115 0    50   ~ 0
Power Switch
$Comp
L power:GND #PWR04
U 1 1
P 10015 1490
F 0 "#PWR04" H 10015 1240 50  0001 C CNN
F 1 "GND" V 10020 1362 50  0000 R CNN
F 2 "" H 10015 1490 50  0001 C CNN
F 3 "" H 10015 1490 50  0001 C CNN
	1    10015 1490
	0    1    1    0   
$EndComp
Wire Wire Line
	10015 1490 10065 1490
Wire Wire Line
	9295 1390 9395 1390
$Comp
L Meshmerize-rescue:MPB04-2C33-S-D-MPB04-2C33-S-D S1
U 1 1
P 8995 1490
F 0 "S1" H 8995 2057 50  0000 C CNN
F 1 "MPB04-2C33-S-D" H 8995 1966 50  0000 C CNN
F 2 "MPB04-2C33-S-D:SW_MPB04-2C33-S-D" H 8995 1490 50  0001 L BNN
F 3 "" H 8995 1490 50  0001 L BNN
F 4 "CUI Devices" H 8995 1490 50  0001 L BNN "MANUFACTURER"
F 5 "1.0" H 8995 1490 50  0001 L BNN "PARTREV"
F 6 "Manufacturer recommendations" H 8995 1490 50  0001 L BNN "STANDARD"
F 7 "16.4mm" H 8995 1490 50  0001 L BNN "MAXIMUM_PACKAGE_HEIGHT"
	1    8995 1490
	1    0    0    -1  
$EndComp
NoConn ~ 9295 1590
NoConn ~ 9295 1190
Wire Wire Line
	9395 1390 9395 1790
Connection ~ 9395 1790
Wire Wire Line
	9545 1790 9395 1790
Text GLabel 9545 1790 2    50   Input ~ 0
SWO
Wire Wire Line
	9395 1790 9295 1790
Wire Wire Line
	10065 1285 10065 1490
Text GLabel 11015 1785 2    50   Input ~ 0
DEB
Wire Wire Line
	10765 1385 10865 1385
$Comp
L Meshmerize-rescue:MPB04-2C33-S-D-MPB04-2C33-S-D S2
U 1 1
P 10465 1485
F 0 "S2" H 10465 2052 50  0000 C CNN
F 1 "MPB04-2C33-S-D" H 10465 1961 50  0000 C CNN
F 2 "MPB04-2C33-S-D:SW_MPB04-2C33-S-D" H 10465 1485 50  0001 L BNN
F 3 "" H 10465 1485 50  0001 L BNN
F 4 "CUI Devices" H 10465 1485 50  0001 L BNN "MANUFACTURER"
F 5 "1.0" H 10465 1485 50  0001 L BNN "PARTREV"
F 6 "Manufacturer recommendations" H 10465 1485 50  0001 L BNN "STANDARD"
F 7 "16.4mm" H 10465 1485 50  0001 L BNN "MAXIMUM_PACKAGE_HEIGHT"
	1    10465 1485
	1    0    0    -1  
$EndComp
NoConn ~ 10765 1585
NoConn ~ 10765 1185
Wire Wire Line
	10865 1385 10865 1785
Connection ~ 10865 1785
Wire Wire Line
	11015 1785 10865 1785
Wire Wire Line
	10865 1785 10765 1785
Wire Wire Line
	10065 1685 10165 1685
Wire Wire Line
	10165 1285 10065 1285
Connection ~ 10065 1490
Wire Wire Line
	10065 1490 10065 1685
Wire Notes Line
	475  780  11215 780 
Wire Notes Line
	11215 780  11215 790 
Wire Notes Line
	4440 3395 465  3395
Wire Notes Line
	465  3395 465  3400
Wire Notes Line
	3600 3400 3595 3400
Wire Notes Line
	4450 3660 8310 3660
Wire Notes Line
	4450 3385 8305 3385
Wire Notes Line
	8295 3125 8295 3130
Text Notes 765  3610 0    128  ~ 26
Buffer Op. Amplifiers - IC LM 324
Wire Wire Line
	3950 4145 3950 4085
Wire Wire Line
	3950 4745 3950 4800
Text Notes 5375 3605 0    128  ~ 26
TCRT5000 - IR TX RX
Wire Notes Line
	475  3655 4435 3655
Wire Notes Line
	470  5435 4440 5435
Wire Notes Line
	4440 5725 470  5725
Wire Notes Line
	4440 485  4440 5725
Text Notes 535  5645 0    128  ~ 26
MT3608 - Boost StepUp Voltage Reg
Wire Notes Line
	4435 5725 4435 7805
Text Notes 4970 6780 0    128  ~ 26
Mounting Holes
Wire Notes Line
	6965 6540 4435 6540
Wire Notes Line
	6965 6850 4435 6850
Text Notes 8970 2455 0    128  ~ 26
Indication LEDs
Text Notes 8975 5090 0    128  ~ 26
OLED Port
$Comp
L Meshmerize:TB6612FNG TB1
U 1 1
P 6075 2040
F 0 "TB1" H 6075 2905 50  0000 C CNN
F 1 "TB6612FNG" H 6075 2814 50  0000 C CNN
F 2 "1042:TB6612FNG" H 6075 1940 50  0001 C CNN
F 3 "" H 6075 1940 50  0001 C CNN
	1    6075 2040
	-1   0    0    1   
$EndComp
Wire Notes Line
	8305 4850 11210 4850
Wire Notes Line
	11210 4850 11210 4860
Wire Notes Line
	8305 5130 11210 5130
Wire Notes Line
	8295 2490 11200 2490
$Comp
L Device:R_POT RV2
U 1 1
P 3360 4990
F 0 "RV2" H 3290 4944 50  0000 R CNN
F 1 "R_POT" H 3290 5035 50  0000 R CNN
F 2 "3296W-1-202LF:TRIM_3296W-1-202LF" H 3360 4990 50  0001 C CNN
F 3 "~" H 3360 4990 50  0001 C CNN
	1    3360 4990
	-1   0    0    1   
$EndComp
Text GLabel 3100 4990 0    50   Input ~ 0
POT_CON
Wire Wire Line
	3210 4990 3100 4990
$Comp
L power:GND #PWR0107
U 1 1
P 3360 5190
F 0 "#PWR0107" H 3360 4940 50  0001 C CNN
F 1 "GND" H 3365 5017 50  0000 C CNN
F 2 "" H 3360 5190 50  0001 C CNN
F 3 "" H 3360 5190 50  0001 C CNN
	1    3360 5190
	1    0    0    -1  
$EndComp
Wire Wire Line
	3360 5140 3360 5190
Wire Wire Line
	3360 4840 3360 4790
Text GLabel 3360 4790 1    50   Input ~ 0
3V3
Text GLabel 2870 4170 0    50   Input ~ 0
POT_CON
Text GLabel 1915 4185 0    50   Input ~ 0
POT_CON
Text GLabel 865  4185 0    50   Input ~ 0
POT_CON
Text GLabel 865  4935 0    50   Input ~ 0
POT_CON
Text GLabel 1915 4935 0    50   Input ~ 0
POT_CON
Text GLabel 1290 3310 2    50   Input ~ 0
Vin_ESP
Text GLabel 1415 3070 0    50   Input ~ 0
Vin_ESP
Wire Wire Line
	975  3070 1475 3070
$Comp
L Jumper:SolderJumper_2_Open JP1
U 1 1
P 990 3310
F 0 "JP1" H 990 3515 50  0000 C CNN
F 1 "SolderJumper_2_Open" H 990 3424 50  0000 C CNN
F 2 "Jumper:SolderJumper-2_P1.3mm_Open_Pad1.0x1.5mm" H 990 3310 50  0001 C CNN
F 3 "~" H 990 3310 50  0001 C CNN
	1    990  3310
	1    0    0    -1  
$EndComp
Wire Wire Line
	1140 3310 1290 3310
Wire Wire Line
	690  3310 840  3310
$EndSCHEMATC
